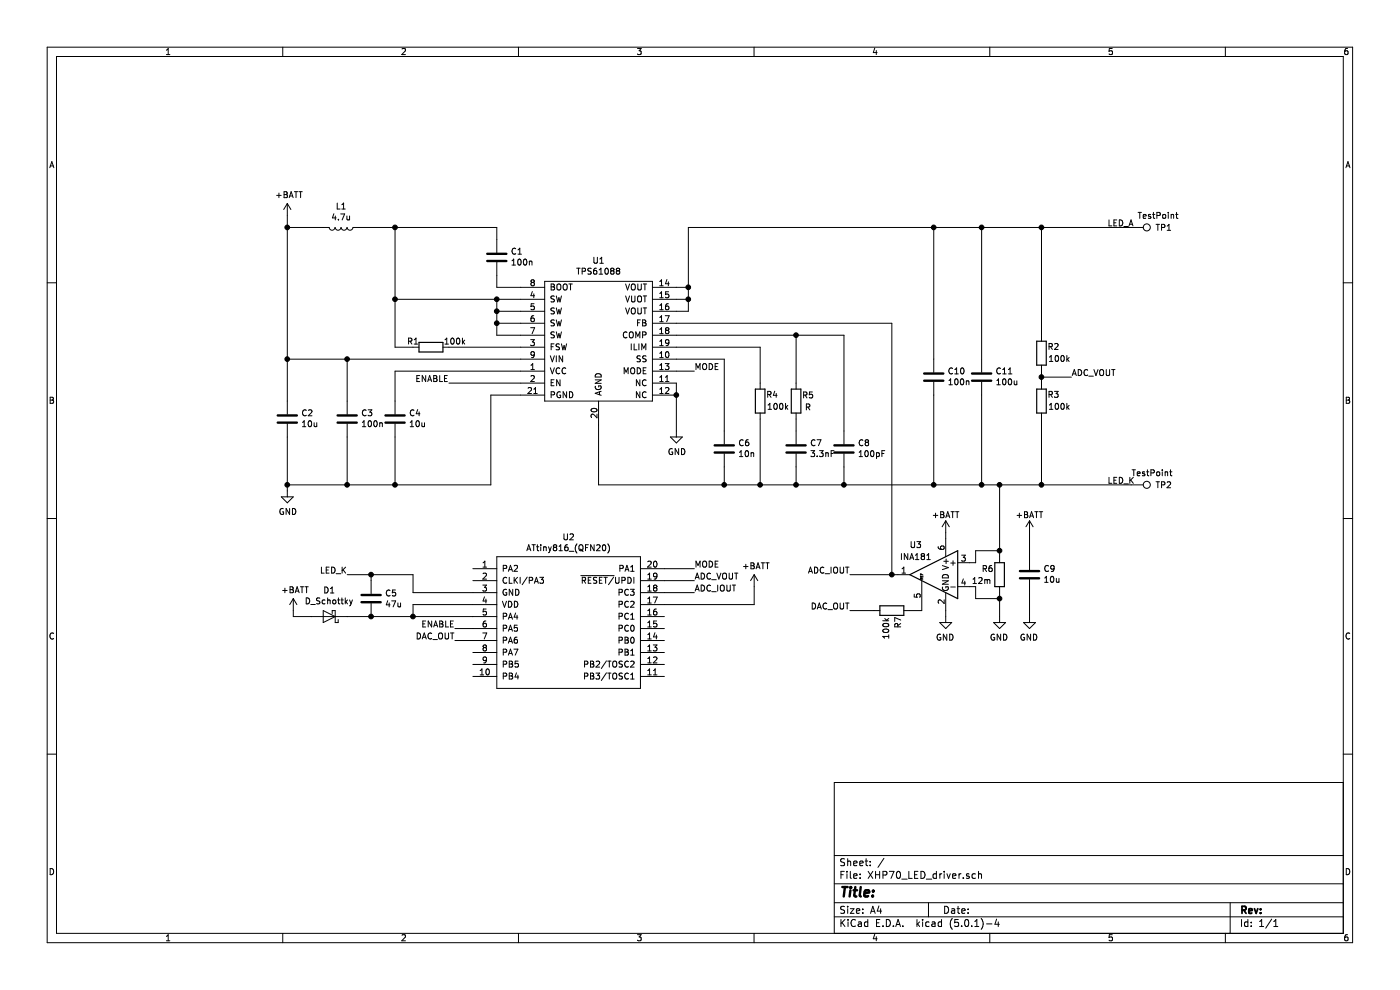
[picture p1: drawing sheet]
EESchema Schematic File Version 4
LIBS:XHP70_LED_driver-cache
EELAYER 26 0
EELAYER END
$Descr A4 11693 8268
encoding utf-8
Sheet 1 1
Title ""
Date ""
Rev ""
Comp ""
Comment1 ""
Comment2 ""
Comment3 ""
Comment4 ""
$EndDescr
$Comp
L power:+BATT #PWR01
U 1 1
P 2400 1800
F 0 "#PWR01" H 2400 1650 50  0001 C CNN
F 1 "+BATT" H 2415 1973 50  0000 C CNN
F 2 "" H 2400 1800 50  0001 C CNN
F 3 "" H 2400 1800 50  0001 C CNN
	1    2400 1800
	1    0    0    -1  
$EndComp
$Comp
L Device:C C1
U 1 1
P 4150 2150
F 0 "C1" H 4035 2104 50  0000 R CNN
F 1 "100n" H 4035 2195 50  0000 R CNN
F 2 "Capacitors_SMD:C_0402" H 4188 2000 50  0001 C CNN
F 3 "~" H 4150 2150 50  0001 C CNN
	1    4150 2150
	-1   0    0    1   
$EndComp
$Comp
L Device:C C4
U 1 1
P 3300 3500
F 0 "C4" H 3185 3454 50  0000 R CNN
F 1 "10u" H 3185 3545 50  0000 R CNN
F 2 "Capacitors_SMD:C_0402" H 3338 3350 50  0001 C CNN
F 3 "~" H 3300 3500 50  0001 C CNN
	1    3300 3500
	-1   0    0    1   
$EndComp
$Comp
L Device:C C2
U 1 1
P 2400 3500
F 0 "C2" H 2285 3454 50  0000 R CNN
F 1 "10u" H 2285 3545 50  0000 R CNN
F 2 "Capacitors_SMD:C_1210" H 2438 3350 50  0001 C CNN
F 3 "~" H 2400 3500 50  0001 C CNN
	1    2400 3500
	-1   0    0    1   
$EndComp
$Comp
L Device:L L1
U 1 1
P 2850 1900
F 0 "L1" V 2672 1900 50  0000 C CNN
F 1 "4.7u" V 2763 1900 50  0000 C CNN
F 2 "Inductors_SMD:L_6.3x6.3_H3" H 2850 1900 50  0001 C CNN
F 3 "~" H 2850 1900 50  0001 C CNN
	1    2850 1900
	0    1    1    0   
$EndComp
$Comp
L Device:C C3
U 1 1
P 2900 3500
F 0 "C3" H 2785 3454 50  0000 R CNN
F 1 "100n" H 2785 3545 50  0000 R CNN
F 2 "Capacitors_SMD:C_0402" H 2938 3350 50  0001 C CNN
F 3 "~" H 2900 3500 50  0001 C CNN
	1    2900 3500
	-1   0    0    1   
$EndComp
Connection ~ 2900 3000
Wire Wire Line
	2900 3000 4350 3000
Wire Wire Line
	3750 2900 4350 2900
$Comp
L Device:R R5
U 1 1
P 6650 3350
F 0 "R5" H 6750 3400 50  0000 C CNN
F 1 "R" H 6750 3300 50  0000 C CNN
F 2 "Resistors_SMD:R_0402_NoSilk" V 6580 3350 50  0001 C CNN
F 3 "~" H 6650 3350 50  0001 C CNN
	1    6650 3350
	1    0    0    -1  
$EndComp
$Comp
L Device:C C7
U 1 1
P 6650 3750
F 0 "C7" H 6535 3704 50  0000 R CNN
F 1 "3.3nF" H 6535 3795 50  0000 R CNN
F 2 "Capacitors_SMD:C_0402" H 6688 3600 50  0001 C CNN
F 3 "~" H 6650 3750 50  0001 C CNN
	1    6650 3750
	-1   0    0    1   
$EndComp
$Comp
L Device:R R4
U 1 1
P 6350 3350
F 0 "R4" H 6250 3300 50  0000 C CNN
F 1 "100k" H 6200 3400 50  0000 C CNN
F 2 "Resistors_SMD:R_0402_NoSilk" V 6280 3350 50  0001 C CNN
F 3 "~" H 6350 3350 50  0001 C CNN
	1    6350 3350
	-1   0    0    1   
$EndComp
$Comp
L Device:C C6
U 1 1
P 6050 3750
F 0 "C6" H 5935 3704 50  0000 R CNN
F 1 "10n" H 5935 3795 50  0000 R CNN
F 2 "Capacitors_SMD:C_0402" H 6088 3600 50  0001 C CNN
F 3 "~" H 6050 3750 50  0001 C CNN
	1    6050 3750
	-1   0    0    1   
$EndComp
Wire Wire Line
	3300 3100 4350 3100
$Comp
L Device:R R6
U 1 1
P 8350 4800
F 0 "R6" H 8450 4850 50  0000 C CNN
F 1 "12m" H 8500 4750 50  0000 C CNN
F 2 "Resistors_SMD:R_0805" V 8280 4800 50  0001 C CNN
F 3 "~" H 8350 4800 50  0001 C CNN
	1    8350 4800
	-1   0    0    -1  
$EndComp
$Comp
L power:GND #PWR06
U 1 1
P 8350 5150
F 0 "#PWR06" H 8350 4900 50  0001 C CNN
F 1 "GND" H 8355 4977 50  0000 C CNN
F 2 "" H 8350 5150 50  0001 C CNN
F 3 "" H 8350 5150 50  0001 C CNN
	1    8350 5150
	-1   0    0    -1  
$EndComp
Text Label 9250 1900 0    50   ~ 0
LED_A
Wire Wire Line
	3300 3650 3300 4050
Wire Wire Line
	2900 3650 2900 4050
$Comp
L power:GND #PWR02
U 1 1
P 2400 4100
F 0 "#PWR02" H 2400 3850 50  0001 C CNN
F 1 "GND" H 2405 3927 50  0000 C CNN
F 2 "" H 2400 4100 50  0001 C CNN
F 3 "" H 2400 4100 50  0001 C CNN
	1    2400 4100
	1    0    0    -1  
$EndComp
Wire Wire Line
	2900 4050 3300 4050
Connection ~ 3300 4050
Wire Wire Line
	4100 3300 4100 4050
Wire Wire Line
	4100 3300 4350 3300
Wire Wire Line
	6650 3900 6650 4050
Wire Wire Line
	6650 3500 6650 3600
Wire Wire Line
	2700 1900 2400 1900
Wire Wire Line
	3000 1900 3300 1900
Connection ~ 3300 1900
Connection ~ 2900 4050
Wire Wire Line
	2400 3650 2400 4050
Wire Wire Line
	2400 3000 2900 3000
Wire Wire Line
	2400 4050 2900 4050
$Comp
L Amplifier_Current:INA181 U3
U 1 1
P 7800 4800
F 0 "U3" H 7950 5050 50  0000 C CNN
F 1 "INA181" H 7950 4950 50  0000 C CNN
F 2 "TO_SOT_Packages_SMD:SOT-23-6" H 7850 4850 50  0001 C CNN
F 3 "http://www.ti.com/lit/ds/symlink/ina181.pdf" H 7950 4950 50  0001 C CNN
	1    7800 4800
	-1   0    0    -1  
$EndComp
Wire Wire Line
	8150 4700 8100 4700
Wire Wire Line
	8150 4900 8150 5000
Wire Wire Line
	8350 4950 8350 5000
Wire Wire Line
	8350 5000 8150 5000
Wire Wire Line
	8350 4600 8150 4600
Wire Wire Line
	8350 4600 8350 4650
Wire Wire Line
	8150 4600 8150 4700
$Comp
L power:GND #PWR05
U 1 1
P 7900 5150
F 0 "#PWR05" H 7900 4900 50  0001 C CNN
F 1 "GND" H 7905 4977 50  0000 C CNN
F 2 "" H 7900 5150 50  0001 C CNN
F 3 "" H 7900 5150 50  0001 C CNN
	1    7900 5150
	-1   0    0    -1  
$EndComp
Wire Wire Line
	8350 5150 8350 5000
Connection ~ 8350 5000
Wire Wire Line
	6350 3500 6350 4050
Text Label 9250 4050 0    50   ~ 0
LED_K
Wire Wire Line
	7900 5150 7900 5100
Wire Wire Line
	3300 2900 3450 2900
$Comp
L Device:R R1
U 1 1
P 3600 2900
F 0 "R1" V 3550 2750 50  0000 C CNN
F 1 "100k" V 3550 3100 50  0000 C CNN
F 2 "Resistors_SMD:R_0402_NoSilk" V 3530 2900 50  0001 C CNN
F 3 "~" H 3600 2900 50  0001 C CNN
	1    3600 2900
	0    1    1    0   
$EndComp
Wire Wire Line
	2400 4100 2400 4050
Connection ~ 2400 4050
Wire Wire Line
	6050 3900 6050 4050
Wire Wire Line
	8100 4900 8150 4900
Wire Wire Line
	7450 4800 7500 4800
Wire Wire Line
	2400 3000 2400 3350
$Comp
L Device:C C10
U 1 1
P 7800 3150
F 0 "C10" H 7685 3104 50  0000 R CNN
F 1 "100n" H 7685 3195 50  0000 R CNN
F 2 "Capacitors_SMD:C_0402" H 7838 3000 50  0001 C CNN
F 3 "~" H 7800 3150 50  0001 C CNN
	1    7800 3150
	-1   0    0    1   
$EndComp
$Comp
L power:+BATT #PWR04
U 1 1
P 7900 4450
F 0 "#PWR04" H 7900 4300 50  0001 C CNN
F 1 "+BATT" H 7900 4600 50  0000 C CNN
F 2 "" H 7900 4450 50  0001 C CNN
F 3 "" H 7900 4450 50  0001 C CNN
	1    7900 4450
	1    0    0    -1  
$EndComp
Wire Wire Line
	3300 4050 4100 4050
Wire Wire Line
	2400 1800 2400 1900
Wire Wire Line
	3750 3200 4350 3200
$Comp
L Device:C C9
U 1 1
P 8600 4800
F 0 "C9" H 8485 4754 50  0000 R CNN
F 1 "10u" H 8485 4845 50  0000 R CNN
F 2 "Capacitors_SMD:C_0402" H 8638 4650 50  0001 C CNN
F 3 "~" H 8600 4800 50  0001 C CNN
	1    8600 4800
	-1   0    0    1   
$EndComp
$Comp
L power:GND #PWR08
U 1 1
P 8600 5150
F 0 "#PWR08" H 8600 4900 50  0001 C CNN
F 1 "GND" H 8605 4977 50  0000 C CNN
F 2 "" H 8600 5150 50  0001 C CNN
F 3 "" H 8600 5150 50  0001 C CNN
	1    8600 5150
	-1   0    0    -1  
$EndComp
$Comp
L power:+BATT #PWR07
U 1 1
P 8600 4450
F 0 "#PWR07" H 8600 4300 50  0001 C CNN
F 1 "+BATT" H 8600 4600 50  0000 C CNN
F 2 "" H 8600 4450 50  0001 C CNN
F 3 "" H 8600 4450 50  0001 C CNN
	1    8600 4450
	1    0    0    -1  
$EndComp
Wire Wire Line
	7900 4500 7900 4450
Wire Wire Line
	8600 4450 8600 4650
Wire Wire Line
	8600 4950 8600 5150
Wire Wire Line
	4350 2400 4150 2400
Wire Wire Line
	3300 1900 4150 1900
Wire Wire Line
	4150 2800 4350 2800
Wire Wire Line
	3300 2500 4150 2500
Wire Wire Line
	4150 2700 4150 2800
Connection ~ 4150 2700
Wire Wire Line
	4150 2700 4350 2700
Wire Wire Line
	4150 2700 4150 2600
Connection ~ 4150 2600
Wire Wire Line
	4150 2600 4350 2600
Wire Wire Line
	4150 2600 4150 2500
Connection ~ 4150 2500
Wire Wire Line
	4150 2500 4350 2500
Wire Wire Line
	3300 2900 3300 2500
Connection ~ 2400 3000
Wire Wire Line
	5650 2400 5750 2400
Wire Wire Line
	5750 1900 5750 2400
Connection ~ 5750 2400
Wire Wire Line
	5650 2500 5750 2500
Connection ~ 5750 2500
Wire Wire Line
	5750 2500 5750 2400
Wire Wire Line
	5650 2600 5750 2600
Wire Wire Line
	5750 2600 5750 2500
Wire Wire Line
	6650 2800 6650 3200
Wire Wire Line
	6350 2900 6350 3200
Wire Wire Line
	6050 3000 6050 3600
Wire Wire Line
	5000 3550 5000 4050
Connection ~ 8200 4050
Wire Wire Line
	8350 4050 8350 4600
Connection ~ 8350 4600
$Comp
L tps61088:TPS61088 U1
U 1 1
P 5000 2750
F 0 "U1" H 5000 3325 50  0000 C CNN
F 1 "TPS61088" H 5000 3234 50  0000 C CNN
F 2 "Misc:TPS61088" H 5350 2100 50  0001 C CNN
F 3 "" H 5000 2450 50  0001 C CNN
	1    5000 2750
	1    0    0    -1  
$EndComp
$Comp
L Device:C C11
U 1 1
P 8200 3150
F 0 "C11" H 8085 3104 50  0000 R CNN
F 1 "100u" H 8085 3195 50  0000 R CNN
F 2 "Capacitors_SMD:C_1210" H 8238 3000 50  0001 C CNN
F 3 "~" H 8200 3150 50  0001 C CNN
	1    8200 3150
	-1   0    0    1   
$EndComp
Wire Wire Line
	2900 3000 2900 3350
$Comp
L Device:C C8
U 1 1
P 7050 3750
F 0 "C8" H 6935 3704 50  0000 R CNN
F 1 "100pF" H 6935 3795 50  0000 R CNN
F 2 "Capacitors_SMD:C_0402" H 7088 3600 50  0001 C CNN
F 3 "~" H 7050 3750 50  0001 C CNN
	1    7050 3750
	-1   0    0    1   
$EndComp
Wire Wire Line
	7050 3900 7050 4050
Wire Wire Line
	7050 3600 7050 2800
$Comp
L power:GND #PWR0101
U 1 1
P 5650 3600
F 0 "#PWR0101" H 5650 3350 50  0001 C CNN
F 1 "GND" H 5655 3427 50  0000 C CNN
F 2 "" H 5650 3600 50  0001 C CNN
F 3 "" H 5650 3600 50  0001 C CNN
	1    5650 3600
	1    0    0    -1  
$EndComp
Wire Wire Line
	5650 3200 5650 3300
Connection ~ 5650 3300
Wire Wire Line
	5650 3300 5650 3600
Connection ~ 6650 2800
Wire Wire Line
	5650 2800 6650 2800
Connection ~ 6350 4050
Wire Wire Line
	6350 4050 6650 4050
Connection ~ 6050 4050
Wire Wire Line
	6050 4050 6350 4050
Wire Wire Line
	5650 3100 5800 3100
Wire Wire Line
	5650 3000 6050 3000
Wire Wire Line
	5650 2900 6350 2900
Wire Wire Line
	5000 4050 6050 4050
$Comp
L Connector:TestPoint TP1
U 1 1
P 9450 1900
F 0 "TP1" V 9450 2100 50  0000 L CNN
F 1 "TestPoint" V 9350 1950 50  0000 L CNN
F 2 "Misc:flashlight_batt" H 9650 1900 50  0001 C CNN
F 3 "~" H 9650 1900 50  0001 C CNN
	1    9450 1900
	0    1    1    0   
$EndComp
Connection ~ 8200 1900
$Comp
L Connector:TestPoint TP2
U 1 1
P 9450 4050
F 0 "TP2" V 9450 4250 50  0000 L CNN
F 1 "TestPoint" V 9350 4050 50  0000 L CNN
F 2 "Misc:flashlight_batt" H 9650 4050 50  0001 C CNN
F 3 "~" H 9650 4050 50  0001 C CNN
	1    9450 4050
	0    1    1    0   
$EndComp
$Comp
L misc:ATtiny816_(QFN20) U2
U 1 1
P 4750 5150
F 0 "U2" H 4750 5815 50  0000 C CNN
F 1 "ATtiny816_(QFN20)" H 4750 5724 50  0000 C CNN
F 2 "Housings_DFN_QFN:UQFN-20-1EP_3x3mm_Pitch0.4mm" H 4750 5150 50  0001 C CNN
F 3 "" H 4750 5150 50  0001 C CNN
	1    4750 5150
	1    0    0    -1  
$EndComp
Text Label 2900 4800 2    50   ~ 0
LED_K
$Comp
L power:+BATT #PWR0103
U 1 1
P 2450 5100
F 0 "#PWR0103" H 2450 4950 50  0001 C CNN
F 1 "+BATT" H 2465 5273 50  0000 C CNN
F 2 "" H 2450 5100 50  0001 C CNN
F 3 "" H 2450 5100 50  0001 C CNN
	1    2450 5100
	1    0    0    -1  
$EndComp
$Comp
L Device:C C5
U 1 1
P 3100 5000
F 0 "C5" H 3215 5046 50  0000 L CNN
F 1 "47u" H 3215 4955 50  0000 L CNN
F 2 "Capacitors_SMD:C_0805" H 3138 4850 50  0001 C CNN
F 3 "~" H 3100 5000 50  0001 C CNN
	1    3100 5000
	1    0    0    -1  
$EndComp
Wire Wire Line
	3950 5050 3450 5050
Wire Wire Line
	3450 5050 3450 5150
Wire Wire Line
	3100 4800 3100 4850
Wire Wire Line
	3450 4950 3950 4950
Wire Wire Line
	2900 4800 3100 4800
Text Label 3800 5350 2    50   ~ 0
DAC_OUT
Text Label 7100 5100 2    50   ~ 0
DAC_OUT
Text Label 7100 4800 2    50   ~ 0
ADC_IOUT
Connection ~ 7450 4800
Wire Wire Line
	3300 3100 3300 3350
Text Label 5800 4950 0    50   ~ 0
ADC_IOUT
Text Label 3750 3200 2    50   ~ 0
ENABLE
Text Label 3800 5250 2    50   ~ 0
ENABLE
Wire Wire Line
	3800 5250 3950 5250
$Comp
L Device:R R2
U 1 1
P 8700 2950
F 0 "R2" H 8600 2900 50  0000 C CNN
F 1 "100k" H 8550 3000 50  0000 C CNN
F 2 "Resistors_SMD:R_0402_NoSilk" V 8630 2950 50  0001 C CNN
F 3 "~" H 8700 2950 50  0001 C CNN
	1    8700 2950
	-1   0    0    1   
$EndComp
$Comp
L Device:R R3
U 1 1
P 8700 3350
F 0 "R3" H 8600 3300 50  0000 C CNN
F 1 "100k" H 8550 3400 50  0000 C CNN
F 2 "Resistors_SMD:R_0402_NoSilk" V 8630 3350 50  0001 C CNN
F 3 "~" H 8700 3350 50  0001 C CNN
	1    8700 3350
	-1   0    0    1   
$EndComp
Wire Wire Line
	8200 1900 8700 1900
Wire Wire Line
	8200 4050 8350 4050
Wire Wire Line
	8700 3500 8700 4050
Text Label 8950 3150 0    50   ~ 0
ADC_VOUT
Connection ~ 8700 3150
Wire Wire Line
	8700 3150 8700 3200
Wire Wire Line
	8700 3100 8700 3150
Wire Wire Line
	8700 1900 8700 2800
Wire Wire Line
	8700 3150 8950 3150
Text Label 5800 4850 0    50   ~ 0
ADC_VOUT
Wire Wire Line
	3800 5350 3950 5350
Wire Wire Line
	7450 2700 7450 4800
Wire Wire Line
	2450 5100 2450 5150
Wire Wire Line
	2450 5150 2600 5150
$Comp
L Device:D_Schottky D1
U 1 1
P 2750 5150
F 0 "D1" H 2750 4934 50  0000 C CNN
F 1 "D_Schottky" H 2750 5025 50  0000 C CNN
F 2 "Diodes_SMD:D_SOD-523" H 2750 5150 50  0001 C CNN
F 3 "~" H 2750 5150 50  0001 C CNN
	1    2750 5150
	-1   0    0    1   
$EndComp
Wire Wire Line
	2900 5150 3100 5150
Text Label 5800 3100 0    50   ~ 0
MODE
Text Label 5800 4750 0    50   ~ 0
MODE
Wire Wire Line
	3300 1900 3300 2500
Wire Wire Line
	2400 1900 2400 3000
Connection ~ 3300 2500
Connection ~ 2400 1900
Wire Wire Line
	4150 2300 4150 2400
Wire Wire Line
	4150 1900 4150 2000
Wire Wire Line
	8200 1900 8200 3000
Wire Wire Line
	8200 3300 8200 4050
Wire Wire Line
	7800 1900 7800 3000
Connection ~ 7800 1900
Wire Wire Line
	7800 1900 8200 1900
Wire Wire Line
	7800 3300 7800 4050
Connection ~ 7800 4050
Connection ~ 8700 1900
Connection ~ 8700 4050
Wire Wire Line
	8700 1900 9450 1900
Wire Wire Line
	8700 4050 9450 4050
Wire Wire Line
	3100 4800 3450 4800
Connection ~ 3100 4800
Wire Wire Line
	3450 5150 3100 5150
Connection ~ 3100 5150
Wire Wire Line
	5800 4750 5550 4750
$Comp
L power:+BATT #PWR0102
U 1 1
P 6300 4900
F 0 "#PWR0102" H 6300 4750 50  0001 C CNN
F 1 "+BATT" H 6315 5073 50  0000 C CNN
F 2 "" H 6300 4900 50  0001 C CNN
F 3 "" H 6300 4900 50  0001 C CNN
	1    6300 4900
	1    0    0    -1  
$EndComp
Wire Wire Line
	6300 4900 6300 5050
Wire Wire Line
	6300 5050 5550 5050
Wire Wire Line
	3950 5150 3450 5150
Connection ~ 3450 5150
Wire Wire Line
	3450 4800 3450 4950
Wire Wire Line
	5550 4950 5800 4950
Wire Wire Line
	5800 4850 5550 4850
$Comp
L Device:R R7
U 1 1
P 7450 5100
F 0 "R7" H 7350 5050 50  0000 C CNN
F 1 "100k" H 7300 5150 50  0000 C CNN
F 2 "Resistors_SMD:R_0402_NoSilk" V 7380 5100 50  0001 C CNN
F 3 "~" H 7450 5100 50  0001 C CNN
	1    7450 5100
	0    -1   -1   0   
$EndComp
Wire Wire Line
	7600 5100 7700 5100
Wire Wire Line
	5750 1900 7800 1900
Wire Wire Line
	7050 4050 7800 4050
Connection ~ 7050 4050
Wire Wire Line
	7100 5100 7300 5100
Wire Wire Line
	7800 4050 8200 4050
Wire Wire Line
	6650 4050 7050 4050
Connection ~ 6650 4050
Wire Wire Line
	6650 2800 7050 2800
Connection ~ 8350 4050
Wire Wire Line
	8350 4050 8700 4050
Wire Wire Line
	5650 2700 7450 2700
Wire Wire Line
	7100 4800 7450 4800
$EndSCHEMATC
